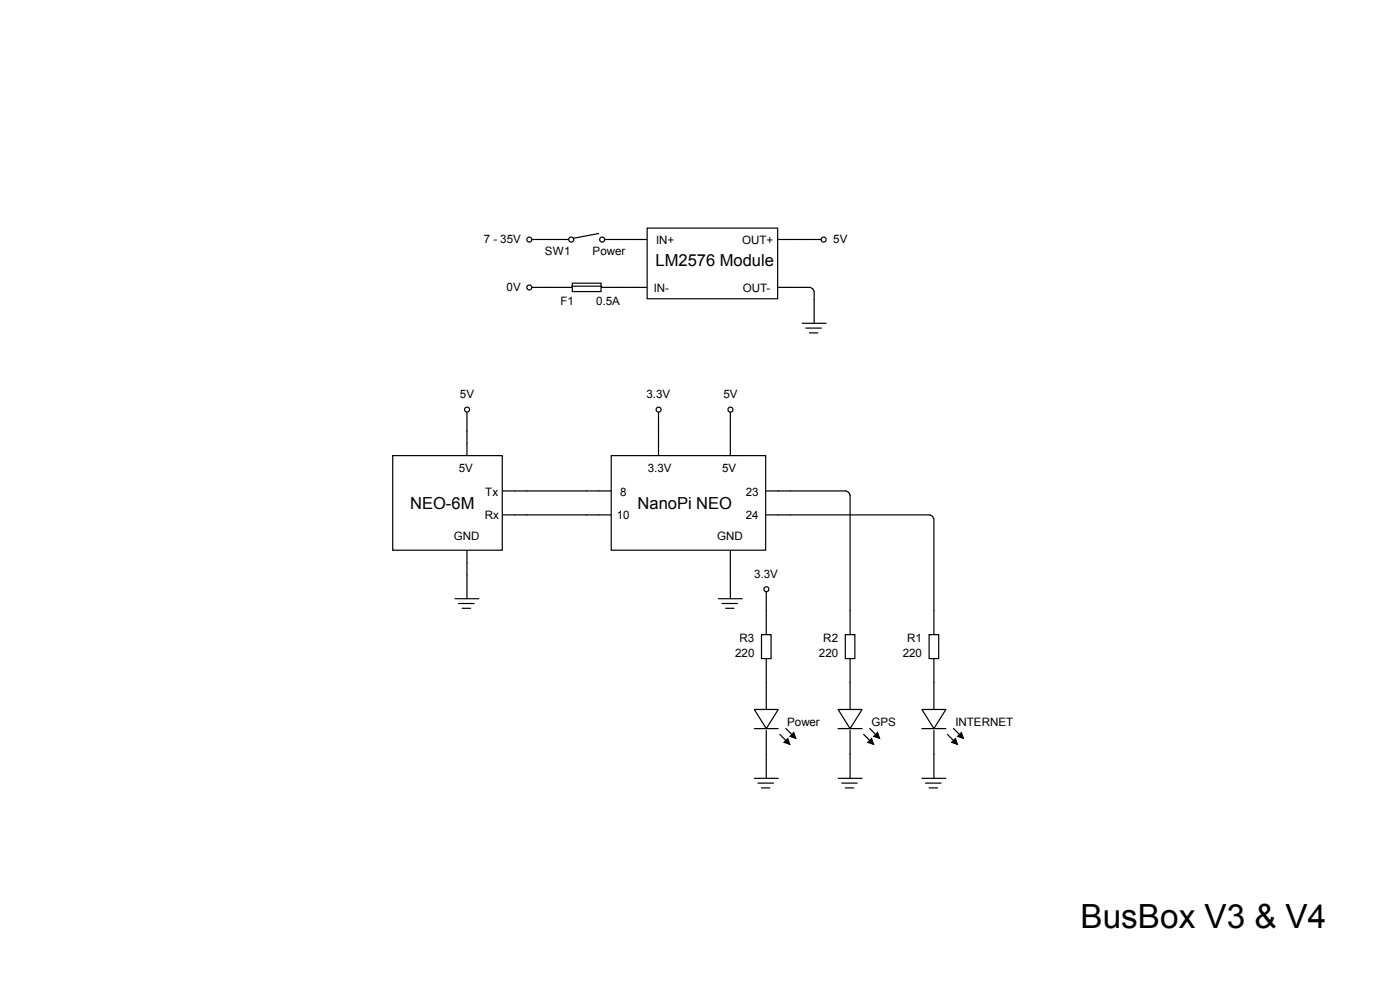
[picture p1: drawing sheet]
<svg xmlns="http://www.w3.org/2000/svg" width="297mm" height="210mm" viewBox="0 0 297 210" stroke-linecap="round" stroke-linejoin="round" font-family="sans-serif">
<g fill="none" stroke="#000" stroke-width=".25">
<path d="M112.4 50.8h8.2M127 49.5l-5.3 1M128.3 50.8h3.8M170.2 50.8h4.4M112.4 61h8.9M121.4 60.1h6.1v1.7h-6.1zM127.6 61h4.5M170.2 68.6h5.1M170.9 69.6h3.3M171.7 70.6h1.8M172.7 63.5v5.1M198.1 129.5v5.1"/>
<path d="M198.1 139.7v10.8M160 150.5h5.1l-2.5 4.1zM160 154.6h5.1M162.6 144.8v5.7M162.6 154.9v5.1M177.8 150.5h5.1l-2.6 4.1zM177.8 154.6h5.1M180.3 144.8v5.7M180.3 154.9v5.1M195.6 150.5h5.1l-2.6 4.1zM195.6 154.6h5.1M198.1 154.9v5.1"/>
</g>
<path d="M197.1 134.6h2v5.1h-2z" fill-rule="evenodd" fill="#fff" stroke="#000" stroke-width=".25"/>
<path d="M180.3 129.5v5.1M180.3 139.7v5.1" fill="none" stroke="#000" stroke-width=".25"/>
<path d="M179.3 134.6h2.1v5.1h-2.1z" fill-rule="evenodd" fill="#fff" stroke="#000" stroke-width=".25"/>
<path d="M162.6 129.5v5.1M162.6 139.7v5.1" fill="none" stroke="#000" stroke-width=".25"/>
<path d="M161.5 134.6h2.1v5.1h-2.1z" fill-rule="evenodd" fill="#fff" stroke="#000" stroke-width=".25"/>
<g fill="none" stroke="#000" stroke-width=".25">
<path d="M132.1 50.8h5.1M137.3 48.4h27.7v15h-27.7zM165.1 50.8h5.1M132.1 61h5.1M165.1 61h5.1M83.3 96.6h23.3v20.1h-23.3zM99.1 87v9.5M129.7 96.6h32.7v20.1h-32.7zM139.7 87v9.5M154.9 87v9.5M99.1 116.8v10.2M106.7 104.1h5.1"/>
<path d="M106.7 109.2h5.1M124.5 104.1h5M124.5 109.2h5M154.9 116.8v10.2M162.6 104.1h5M162.6 109.2h5M96.5 127h5.1M97.3 128h3.3M98 129h1.8M152.4 127h5.1M153.2 128h3.3M153.9 129h1.8"/>
<path d="M162.6 125.1v4.4M160 165.1h5.1M160.8 166.1h3.3M161.5 167.1h1.8M162.6 160v5.1M177.8 165.1h5.1M178.6 166.1h3.3M179.3 167.1h1.8M180.3 160v5.1M195.6 165.1h5.1M196.3 166.1h3.3M197.1 167.1h1.8"/>
<path d="M198.1 160v5.1"/>
</g>
<circle cx="112.3" cy="50.8" r=".53" fill="#fff" stroke="#000" stroke-width=".25"/>
<path d="M121.3 60.7h6.3" fill="none" stroke="#000" stroke-width=".25"/>
<g fill="#fff" stroke="#000" stroke-width=".25">
<circle cx="112.3" cy="61" r=".53"/>
<circle cx="121.2" cy="50.8" r=".53"/>
<circle cx="127.7" cy="50.8" r=".53"/>
<circle cx="174.7" cy="50.8" r=".53"/>
</g>
<path d="M165.4 155.8l2.2 2.1M166.7 154.5l2.1 2.1M183.2 155.8l2.1 2.1M184.5 154.5l2.1 2.1M201 155.8l2.1 2.1M202.3 154.5l2.1 2.1" fill="none" stroke="#000" stroke-width=".25"/>
<path d="M166.3 157.5l.8-.9 .5 1.3zM167.6 156.2l.8-.8 .4 1.2zM184.1 157.5l.8-.9 .4 1.3zM185.3 156.2l.9-.8 .4 1.2zM202.7 156.6l.4 1.3-1.3-.4zM204 155.4l.4 1.2-1.3-.4z" fill="#000" stroke="#000" stroke-width=".21"/>
<g fill="#fff" stroke="#000" stroke-width=".25">
<circle cx="162.6" cy="125" r=".53"/>
<circle cx="155" cy="86.9" r=".53"/>
<circle cx="139.7" cy="86.9" r=".53"/>
<circle cx="99.1" cy="86.9" r=".53"/>
</g>
<path d="M170.2 61h1.7l.5 .3 .3 .5v1.7M111.8 104.1h12.7M111.8 109.2h12.7M167.6 104.1h11.9l.5 .3 .3 .6v24.5M167.6 109.2h29.7l.5 .3 .3 .6v19.4" fill="none" stroke="#000" stroke-width=".25"/>
<text font-size="7.1" x="229.2" y="196.9">BusBox V3 &amp; V4</text>
<g font-size="3.5">
<text x="139.1" y="56.5">LM2576 Module</text>
<text x="87" y="107.9">NEO-6M</text>
<text x="135.3" y="107.9">NanoPi NEO</text>
</g>
<g font-size="2.5">
<text x="102.6" y="51.5">7 - 35V</text>
<text x="139.2" y="51.8">IN+</text>
<text x="157.4" y="51.8">OUT+</text>
<text x="176.8" y="51.5">5V</text>
<text x="115.6" y="54.1">SW1</text>
<text x="125.7" y="54.1">Power</text>
<text x="107.5" y="61.6">0V</text>
<text x="118.9" y="64.7">F1</text>
<text x="126.5" y="64.7">0.5A</text>
<text x="138.7" y="61.9">IN-</text>
<text x="157.6" y="61.9">OUT-</text>
<text x="97.6" y="84.4">5V</text>
<text x="137.2" y="84.4">3.3V</text>
<text x="153.5" y="84.4">5V</text>
<text x="97.3" y="100">5V</text>
<text x="137.4" y="100">3.3V</text>
<text x="153.2" y="100">5V</text>
<text x="103" y="105.1">Tx</text>
<text x="131.6" y="105.1">8</text>
<text x="158.2" y="105.1">23</text>
<text x="102.8" y="110.2">Rx</text>
<text x="130.8" y="110.2">10</text>
<text x="158.2" y="110.2">24</text>
<text x="96.3" y="114.6">GND</text>
<text x="152.1" y="114.6">GND</text>
<text x="160" y="122.5">3.3V</text>
<text x="156.9" y="136.2">R3</text>
<text x="174.7" y="136.2">R2</text>
<text x="192.4" y="136.2">R1</text>
<text x="156" y="139.4">220</text>
<text x="173.7" y="139.4">220</text>
<text x="191.5" y="139.4">220</text>
<text x="167" y="154">Power</text>
<text x="184.9" y="154">GPS</text>
<text x="202.7" y="154">INTERNET</text>
</g>
</svg>
